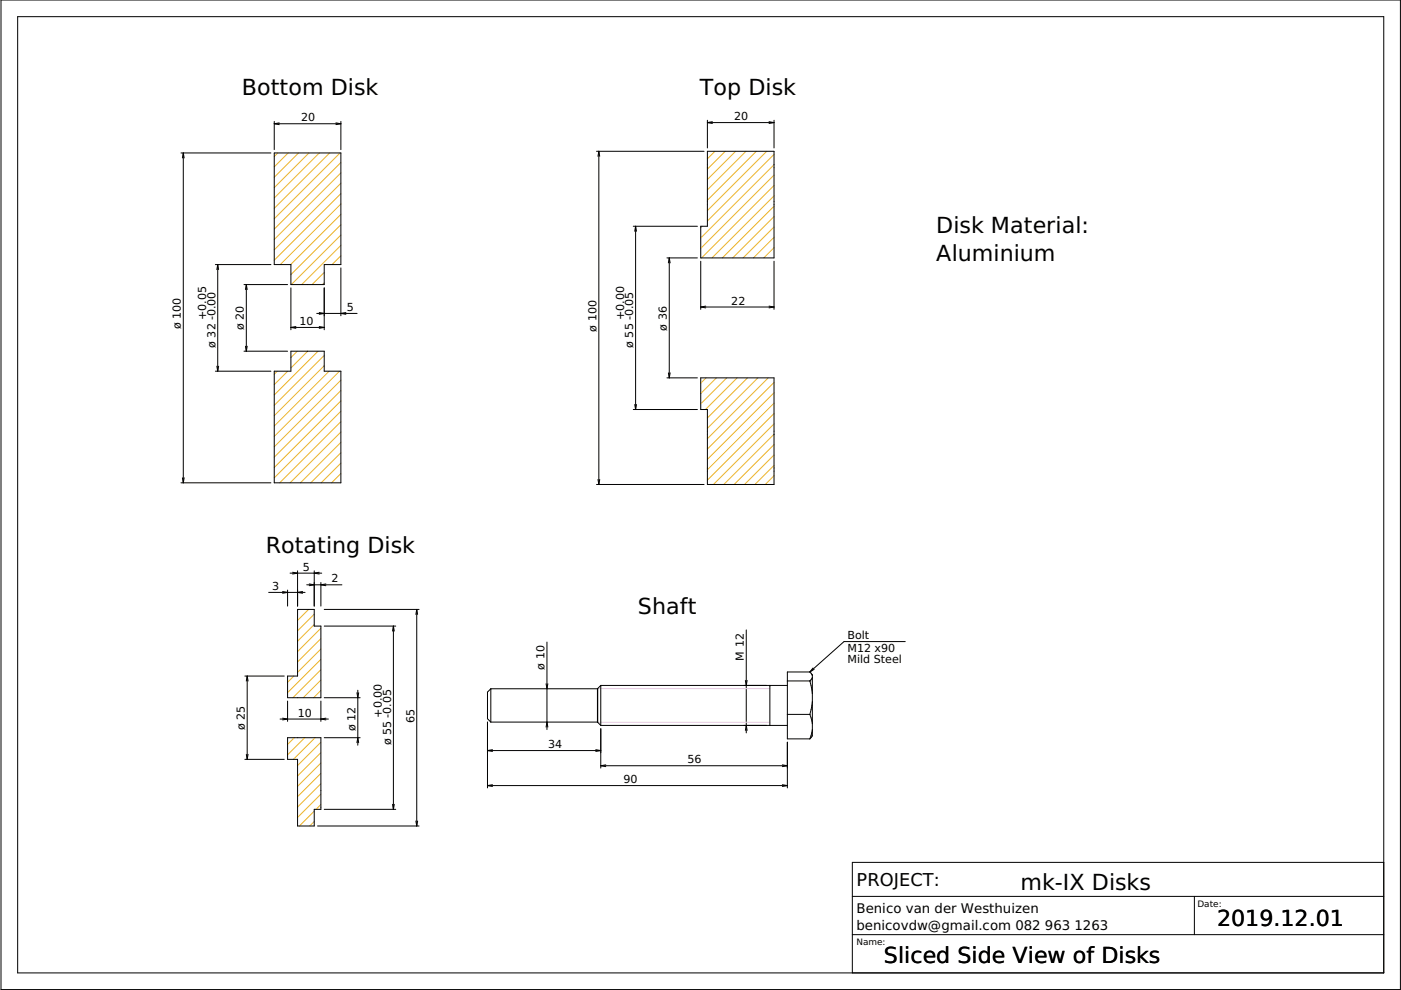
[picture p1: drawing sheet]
<svg xmlns="http://www.w3.org/2000/svg" width="297mm" height="210mm" viewBox="0 0 297 210" stroke-linecap="round" stroke-linejoin="round" font-family="sans-serif">
<g fill="none" stroke="#000" stroke-width=".21">
<path d="M.2 0h296.7v209.8h-296.7zM3.7 3.5h289.7v202.8h-289.7zM38.4 32.4h19M38.9 32.4v70M38.9 32.4l.1 1.1M38.9 32.4l-.2 1.1M58.1 32.4h14.2v23.7h-3.6v4.2h-7v-4.2h-3.6zM58.1 25.7v6M58.1 26.2h14.2M58.1 26.2l1.1 .2M59.2 26.1l-1.1 .1M71.2 26.1l1.1 .1"/>
<path d="M72.3 25.7v6M72.3 26.2l-1.1 .2M126.5 32.1h22.8M127 32.1v70.6M127 32.1l.2 1M127 32.1l-.2 1M150 32.1h14.1v22.6h-15.5v-6.7h1.4zM150 25.5v5.9M150 26h14.1M150 26l1 .2M151 25.8l-1 .2M163.1 25.8l1 .2"/>
<path d="M164.1 25.5v5.9M164.1 26l-1 .2M45.7 56.1h11.7M46.2 56.1v22.6M46.2 56.1l.1 1.1M46.2 56.1l-.2 1.1M72.3 56.8v10.1M134.3 48h13.6M134.8 48v38.8M134.8 48l.1 1M134.8 48l-.2 1M141.4 54.7h6.5"/>
<path d="M141.9 54.7v25.4M141.9 54.7l.2 1M141.9 54.7l-.2 1M148.6 55.4v10.2M164.1 55.4v10.2M45.7 78.7h11.7M46 77.6l.2 1.1M46.3 77.6l-.1 1.1M51.7 60.3h9.3M51.7 74.5h9.3M52 73.4l.2 1.1M52.2 60.3v14.2"/>
<path d="M52.2 60.3l.2 1.1M52.2 60.3l-.2 1.1M52.4 73.4l-.2 1.1M61.7 74.5h7v4.2h3.6v23.7h-14.2v-23.7h3.6zM61.7 61v8.9M61.7 69.4h7M61.7 69.4l1 .2M62.7 69.2l-1 .2M67.2 66.5h8.5M67.7 66.3l1 .2-1 .1M67.7 69.2l1 .2M68.7 61v8.9"/>
<path d="M68.7 69.4l-1 .2M73.3 66.3l-1 .2 1 .1M141.7 79.1l.2 1M142.1 79.1l-.2 1M148.6 65.1h15.5M148.6 65.1l1 .2M149.6 64.9l-1 .2M163.1 64.9l1 .2M164.1 65.1l-1 .2M134.3 86.8h13.6M134.6 85.8l.2 1M134.9 85.8l-.1 1"/>
<path d="M141.4 80.1h6.5M148.6 80.1h15.5v22.6h-14.1v-15.9h-1.4zM38.4 102.4h19M38.7 101.3l.2 1.1M39 101.3l-.1 1.1M126.5 102.7h22.8M126.8 101.7l.2 1M127.2 101.7l-.2 1M57 125.6h7.7M59.9 125.4l1.1 .2-1.1 .2M61 125.1v3.4M61.5 121.5h6.7"/>
<path d="M62 121.3l1.1 .2-1.1 .2M63.1 129.2h3.5v3.5h1.4v15.2h-7v-4.6h2.1zM63.1 121v7.5M64.1 125.4l-1 .2 1 .2M65 124h7.5M65.6 123.8l1 .2-1 .2M66.6 121v7.5M67.7 121.3l-1.1 .2 1.1 .2M68 123.5v5M68.7 132.7h15.2M68.7 129.2h20.2M69.1 123.8l-1.1 .2 1.1 .2"/>
<path d="M83.4 132.7v38.9M83.4 132.7l.2 1.1M83.4 132.7l-.2 1.1M88.4 129.2v45.9M88.4 129.2l.1 1.1M88.4 129.2l-.2 1.1M116 136.1v18.6M158.2 133.6v21.8M191.9 136h-13l-7.2 6.5M51.9 143.3h8.4M52.2 159.9l.2 1.1M52.4 143.3v17.7"/>
<path d="M52.4 143.3l.2 1.1M52.4 143.3l-.2 1.1M52.6 159.9l-.2 1.1M59.4 152.5h10.2M59.9 152.3l1.1 .2-1.1 .1M61 148.6v4.3M61 156.4h7v15.2h-1.4v3.5h-3.5v-14.1h-2.1zM68 148.6v4.3M68.7 147.9h7.7M68.7 156.4h7.7M69.1 152.3l-1.1 .2 1.1 .1M75.7 157.5l.2-1.1 .1 1.1"/>
<path d="M75.7 146.9l.2 1 .1-1M75.9 146.3v11.7M103.4 153.1v14M103.4 159.1h24M103.4 159.1l1 .2M104.1 146l-.7 .7v5.7l.7 .7M104.1 153.1h22.6l.7 .7M104.1 146v7.1M104.4 159l-1 .1M115.8 154.2l.2-1.1 .2 1.1M115.8 145l.2 1 .2-1M126.3 159l1.1 .1"/>
<path d="M126.7 146v7.1M127.4 145.3v8.5M127.4 154.5v8.3M127.4 159.1l-1.1 .2M127.4 153.8h39.5M127.4 145.3h39.5M127.4 145.3l-.7 .7h-22.6M158 154.9l.2-1.1 .2 1.1M158 144.3l.2 1 .2-1M163.2 145.3v8.5M166.9 157.4v9.7M166.9 144.4h4.8"/>
<path d="M166.9 151.5h4.8M171.7 144.4h.1M171.7 142.5h-4.8v14.2h4.8M171.7 151.5h.1M171.7 151.5l.5 1.9M171.7 144.4l.5 2.7M171.7 142.5l.4 .5M172.1 143l.1 13-.5 .7M172.1 143l.1 .2M172.2 154.7l-.5 2M172.2 148.8l-.5 2.7M172.2 143.7l-.5 .7"/>
<path d="M172.4 141.6l-.7 .9M172.6 141.9l-.9 .6M51.9 161h8.4M67.3 175.1h21.6M68.7 171.6h15.2M83.2 170.5l.2 1.1M83.6 170.5l-.2 1.1M88.2 174.1l.2 1M88.5 174.1l-.1 1M103.4 166.6h63.5M103.4 166.6l1 .1M104.4 166.4l-1 .2"/>
<path d="M127.4 162.4h39.5M127.4 162.4l1 .1M128.4 162.2l-1 .2M165.9 166.4l1 .2M165.9 162.2l1 .2M166.9 166.6l-1 .1M166.9 162.4l-1 .1M180.7 198.2h112.7M180.7 190.1h112.7M253.2 190.1v8.1M293.4 182.8h-112.7v23.5"/>
</g>
<g fill="none" stroke="#ecb42c" stroke-width=".21">
<path d="M58.9 32.4l-.8 .8M61.1 32.4l-3 3M63.3 32.4l-5.2 5.2M65.5 32.4l-7.4 7.4M67.7 32.4l-9.6 9.6M69.9 32.4l-11.8 11.8M72.1 32.4l-14 14M72.3 34.5l-14.2 14.1M72.3 36.6l-14.2 14.2M72.3 38.8l-14.2 14.2M151.6 32.1l-1.6 1.6M153.8 32.1l-3.8 3.8"/>
<path d="M156 32.1l-6 6M158.2 32.1l-8.2 8.2M160.4 32.1l-10.4 10.4M162.6 32.1l-12.6 12.6M164.1 32.7l-14.1 14.2M164.1 34.9l-15.5 15.6M164.1 37.1l-15.5 15.6M164.1 39.3l-15.4 15.4M68.7 57.8l-2.5 2.5M68.7 60l-.3 .3M72.3 54.2l-1.9 1.9M72.3 49.8l-10.5 10.5"/>
<path d="M72.3 52l-8.3 8.3M72.3 47.6l-10.6 10.6M72.3 43.2l-12.9 12.9M72.3 45.4l-10.7 10.7M72.3 41l-14.2 14.2M148.9 48l-.3 .3M164.1 52.5l-2.2 2.2M164.1 48.1l-6.6 6.6M164.1 50.3l-4.4 4.4M164.1 45.9l-8.8 8.8M164.1 41.5l-13.2 13.2M164.1 43.7l-11 11"/>
<path d="M58.8 78.7l-.7 .6M61 78.7l-2.9 2.8M63 74.5l-1.3 1.3M65.2 74.5l-3.5 3.5M67.4 74.5l-9.3 9.2M68.7 75.3l-10.6 10.6M68.7 77.5l-10.6 10.6M69.8 78.7l-11.7 11.6M72 78.7l-13.9 13.8M72.3 89.4l-13 13M72.3 91.6l-10.8 10.8M72.3 93.8l-8.6 8.6"/>
<path d="M72.3 96l-6.4 6.4M72.3 98.2l-4.2 4.2M72.3 80.6l-14.2 14.1M72.3 82.8l-14.2 14.1M72.3 85l-14.2 14.1M72.3 87.2l-14.2 14.1M149.7 80.1l-1.1 1.1M151.9 80.1l-3.3 3.3M154.1 80.1l-5.5 5.5M156.3 80.1l-6.7 6.7M158.5 80.1l-8.5 8.5M160.7 80.1l-10.7 10.7"/>
<path d="M162.9 80.1l-12.9 12.9M164.1 89.9l-12.8 12.8M164.1 92.1l-10.6 10.6M164.1 94.3l-8.4 8.4M164.1 96.5l-6.2 6.2M164.1 98.7l-4 4M164.1 87.7l-14.1 14.1M164.1 85.5l-14.1 14.1M164.1 81.1l-14.1 14.1M164.1 83.3l-14.1 14.1M72.3 100.4l-2 2M164.1 100.9l-1.8 1.8"/>
<path d="M63.2 129.2l-.1 .2M65.4 129.2l-2.3 2.3M66.6 130.2l-3.5 3.5M66.6 132.4l-3.5 3.5M68 133.2l-4.9 4.9M68 135.4l-4.9 4.9M68 137.6l-4.9 4.9M68 139.8l-7 7.1M62.3 143.3l-1.3 1.4M62.4 156.4l-1.4 1.4M64.6 156.4l-3.6 3.6M66.8 156.4l-4.6 4.6"/>
<path d="M68 144.2l-3.7 3.7M68 146.4l-1.5 1.5M68 142l-5.9 5.9M68 157.4l-4.9 4.9M68 159.6l-4.9 4.9M66.6 172l-3.1 3.1M66.6 174.2l-.9 .9M68 170.6l-1 1M68 168.4l-4.9 4.9M68 164l-4.9 4.9M68 166.2l-4.9 4.9M68 161.8l-4.9 4.9"/>
</g>
<path d="M126.7 146h36.5M126.7 153.1h36.5" fill="none" stroke="#e4c8e0" stroke-width=".21"/>
<g font-size="4.7">
<text x="51.3" y="20.1">Bottom Disk</text>
<text x="148.4" y="20.1">Top Disk</text>
<text x="198.5" y="49.3">Disk Material:</text>
<text x="198.5" y="55.3">Aluminium</text>
<text x="56.3" y="117.2">Rotating Disk</text>
<text x="135.3" y="130.2">Shaft</text>
<text x="216.4" y="188.6">mk-IX Disks</text>
<text x="258.1" y="196.4">2019.12.01</text>
<text x="187.4" y="204.2">Sliced Side View of Disks</text>
</g>
<text font-size="3.8" x="181.6" y="187.8">PROJECT:</text>
<g font-size="2.8">
<text x="181.6" y="193.6">Benico van der Westhuizen</text>
<text x="181.6" y="197.2">benicovdw@gmail.com 082</text>
<text x="221.6" y="197.2">963</text>
<text x="227.8" y="197.2">1263</text>
</g>
<g font-size="2.4">
<text x="63.9" y="25.7">20</text>
<text x="155.7" y="25.5">20</text>
<text x="73.5" y="66">5</text>
<text x="155.1" y="64.6">22</text>
<text x="38.4" y="69.8" transform="rotate(-90 38.4 69.8)">ø 100</text>
<text x="43.7" y="67.9" transform="rotate(-90 43.7 67.9)">+0.05</text>
<text x="51.7" y="70" transform="rotate(-90 51.7 70)">ø 20</text>
<text x="63.5" y="68.9">10</text>
<text x="126.5" y="70.3" transform="rotate(-90 126.5 70.3)">ø 100</text>
<text x="132.3" y="67.9" transform="rotate(-90 132.3 67.9)">+0.00</text>
<text x="141.4" y="70.1" transform="rotate(-90 141.4 70.1)">ø 36</text>
<text x="45.7" y="73.8" transform="rotate(-90 45.7 73.8)">ø 32 -0.00</text>
<text x="134.3" y="73.8" transform="rotate(-90 134.3 73.8)">ø 55 -0.05</text>
<text x="57.7" y="125.1">3</text>
<text x="64.2" y="121">5</text>
<text x="70.3" y="123.5">2</text>
<text x="179.7" y="135.5">Bolt</text>
<text x="115.5" y="142" transform="rotate(-90 115.5 142)">ø 10</text>
<text x="157.7" y="140" transform="rotate(-90 157.7 140)">M 12</text>
<text x="179.7" y="138.3">M12 x90</text>
<text x="179.7" y="140.6">Mild Steel</text>
<text x="51.9" y="154.8" transform="rotate(-90 51.9 154.8)">ø 25</text>
<text x="63.1" y="152">10</text>
<text x="75.4" y="155.1" transform="rotate(-90 75.4 155.1)">ø 12</text>
<text x="81" y="152.1" transform="rotate(-90 81 152.1)">+0.00</text>
<text x="87.9" y="153.3" transform="rotate(-90 87.9 153.3)">65</text>
<text x="82.9" y="158" transform="rotate(-90 82.9 158)">ø 55 -0.05</text>
<text x="116.2" y="158.6">34</text>
<text x="145.8" y="161.9">56</text>
<text x="132.2" y="166.1">90</text>
</g>
<g font-size="1.9">
<text x="253.9" y="192.4">Date:</text>
<text x="181.6" y="200.4">Name:</text>
</g>
</svg>
